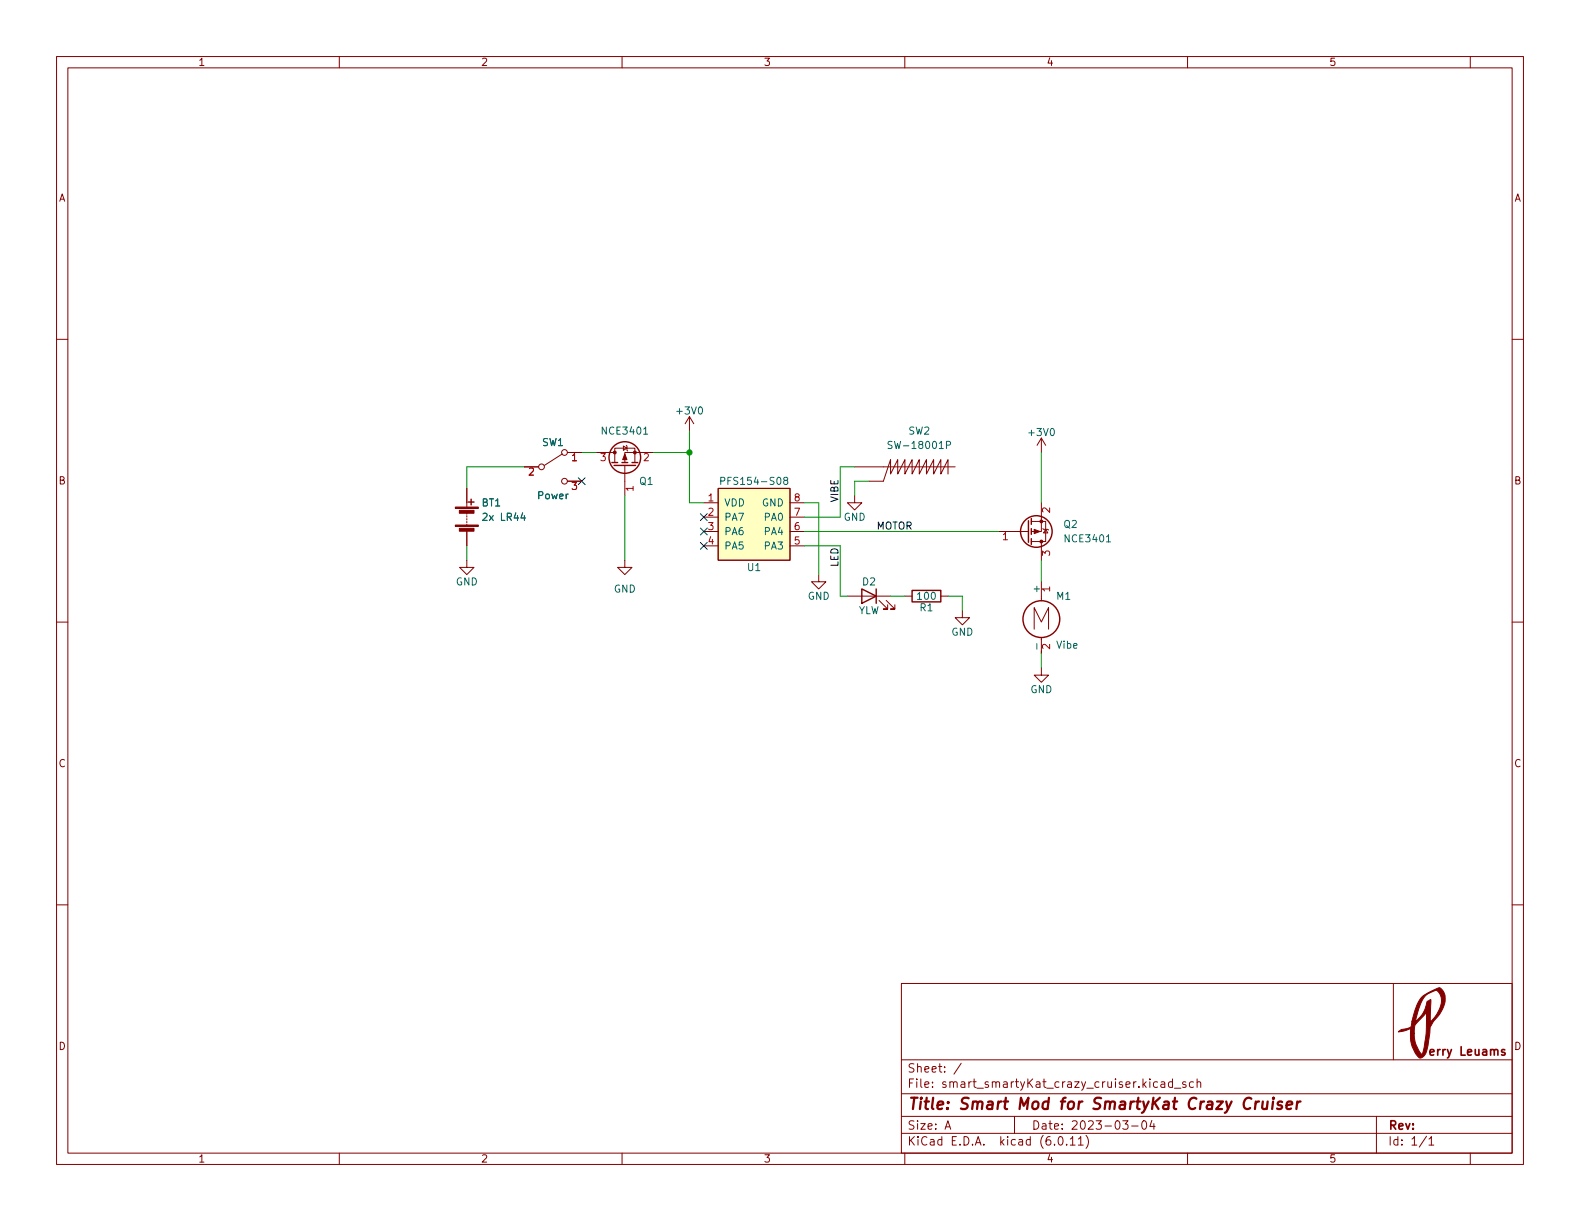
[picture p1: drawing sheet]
<svg xmlns="http://www.w3.org/2000/svg" width="279mm" height="216mm" viewBox="0 0 279 216" stroke-linecap="round" stroke-linejoin="round" font-family="sans-serif">
<g fill="none" stroke="#840000" stroke-width=".18">
<path d="M10 10h259.4v195.9h-259.4zM12 12h255.4v191.9h-255.4zM60 10v2M110 10v2M160 10v2M210 10v2M260 10v2M10 60h2M267.4 60h2M110.2 78.9l.7 .3-.7 .4zM110.7 78.7l.2 .2v.7l.1 .2M121.9 73.7l-.7 1.2"/>
<path d="M121.9 73.7v2.5M121.9 73.7l.8 1.2M184.1 77.5v2.5M184.1 77.5l-.7 1.2M184.1 77.5l.8 1.2M82.5 99.1v1.2h1.3l-1.3 1.3-1.2-1.3h1.2M82.5 86.4v3.3M82.5 90.7v.2M82.5 91.2v.2M82.5 91.7v.2M82.5 92.2v.3M82.5 92.7v.3"/>
<path d="M82.5 94v2.5M92.7 82.6h2.5M99.4 80.3l-3.1 2M100.3 80h2.6M100.3 85.1h2.6M105.4 80h3.3M108.7 81.8v-2.6h3.6v2.6M110.5 99.1v1.2h1.3l-1.3 1.3-1.3-1.3h1.3M110.5 82.3v5.3M115.6 80h-5.1v1.8M124.5 94h2.5M124.5 88.9h2.5"/>
<path d="M124.5 91.4h2.5M124.5 96.5h2.5M127 86.4h12.7v12.7h-12.7zM139.7 94h2.5M139.7 88.9h2.5M139.7 91.4h2.5M139.7 96.5h2.5M151.1 87.6v1.3h1.3l-1.3 1.3-1.2-1.3h1.2M151.1 82.6h17.8M167.6 83.8v-2.5l-1.2 2.5v-2.5l-1.3 2.5v-2.5l-1.3 2.5v-2.5l-1.2 2.5v-2.5l-1.3 2.5v-2.5l-1.3 2.5v-2.5l-1.3 2.5v-2.5l-1.2 2.5v-2.5l-1.3 3.8h-2.5M176.5 94h5.4M182.4 92.2h2.5v3.6h-2.5"/>
<path d="M184.1 88.9v5.1h-1.7M184.1 95.8v3.3M184.4 93.5l.1 .1h.8l.1 .1M184.9 93.6l.4 .6h-.8zM10 110h2M144.8 101.6v1.3h1.2l-1.2 1.2-1.3-1.2h1.3M149.9 105.4h7.6M155.4 106.2l1.6 1.5h-.8h.8v-.8M156.7 106.2l1.5 1.5h-.7h.7v-.8M160 105.4h1.3M166.4 105.4h1.2M170.2 108v1.2h-1.3l1.3 1.3 1.2-1.3h-1.2"/>
<path d="M182.9 111.3v-3.9l1.2 2.6 1.3-2.6v3.9M184.1 118.1v1.3h1.3l-1.3 1.3-1.2-1.3h1.2M184.1 102.9v3.3M184.1 112.7v2.9M267.4 110h2M10 160h2M267.4 160h2M159.4 173.9h108v30h-108zM246.4 173.9v13.5M159.4 197.4h108M159.4 193.4h108M159.4 187.4h108"/>
<path d="M164.9 192.1v.2M164.9 191.4v.1M167 189.4v.2M167 188.7v.1M170 188l-1.3 1.9M179.4 197.4v3M200.1 199.1h1.2M202.1 198.2h.2a.81 .81 0 0 1 .5 .6 .81 .81 0 0 1-.3 .8l-.1 .1a.81 .81 0 0 1-.6-.6 .81 .81 0 0 1 .3-.9zM203.7 198.1l-.4 1.1h1M204 198.7v1M207.3 191.4l-.4-.1-.3 .3v.4l.2 .2h.5M207.3 190.8v1.5"/>
<path d="M207.7 192.4h1.1M209.7 191.4l-.4-.1-.2 .2 .1 .2 .5 .2v.3h-.6M211 191.4l-.4-.1-.3 .3v.4l.2 .2h.5M211.7 191.4l.2-.1 .4 .1v.9M211.7 190.8v1.5M243.4 197.4v6.5M60 203.9v2M110 203.9v2M159.4 200.4h108M160 203.9v2M192 200.8a1.72 1.72 0 0 1 0 2.2M210 203.9v2"/>
<path d="M252.7 201.4l.4-.4v1.5M252.7 202.5h.8M260 203.9v2"/>
<circle cx="95.8" cy="82.6" r=".51"/>
<circle cx="99.8" cy="80" r=".51"/>
<circle cx="99.8" cy="85.1" r=".51"/>
</g>
<path d="M194.7 194.2a.85 .85 0 0 0-1 .1 .45 .45 0 0 0 .2 .8l.3 .1a.49 .49 0 0 1 .4 .5 .49 .49 0 0 1-.5 .4l-.7-.1M211.6 194.3a.88 .88 0 0 0-1 0 .88 .88 0 0 0-.4 .9 .69 .69 0 0 0 .3 .8 .69 .69 0 0 0 .9-.1M221.3 194.3a.88 .88 0 0 0-1 0 .88 .88 0 0 0-.4 .9 .69 .69 0 0 0 .3 .8 .69 .69 0 0 0 .9-.1" fill="none" stroke="#840000" stroke-width=".4"/>
<g fill="#840000" stroke="#840000" stroke-width=".18">
<path d="M251.4 176.3l1.2-.8 2-.8a2.58 2.58 0 0 1 .6 3.5l-.7 1.2-.9 1a2.85 2.85 0 0 0-.8 2.5l-.3 2.1a2.54 2.54 0 0 1-1.3 2.1l-.3-.1-.5-.6-.7-1.3-.3-1.2v-1.2h.7l.1 1.2 .2 .8 .5 1.1 .6 .7 .3-1.2 .4-2.5 .1-3.8-1.4 1.5a2.09 2.09 0 0 0-.8 2.2h-.7l.1-.8-1.3 .4-.9 .2a3.3 3.3 0 0 1 1.8-.7 1.04 1.04 0 0 0 .6-1.2h.6l.3-.2a5.6 5.6 0 0 0 1.8-3.3l.6-.3-.1 3.9 1.1-1.2a3.6 3.6 0 0 0 .6-3.8 .68 .68 0 0 0-.9-.5l-1.3 .6-.7 .7-.8 1.9-.6 2.2h-.6l.9-2.9z"/>
<path d="M182.9 93.6l1 .4-1 .4z"/>
<path d="M80.5 92.8h4.1v.3h-4.1z"/>
<path d="M80.5 89.7h4.1v.2h-4.1z"/>
<path d="M81.2 93.4h2.6v.5h-2.6z"/>
<path d="M81.2 90.2h2.6v.6h-2.6z"/>
<path d="M110.5 80.3l.4 1h-.8z"/>
<circle cx="184.1" cy="92.2" r=".25"/>
<circle cx="184.1" cy="95.8" r=".25"/>
<circle cx="112.3" cy="80" r=".25"/>
<circle cx="108.7" cy="80" r=".25"/>
</g>
<g fill="none" stroke="#840000" stroke-width=".25">
<path d="M82.8 88.8h1M83.3 88.3v1M108.2 81.8h1M108.6 82.3h3.8M110 81.8h1M111.8 81.8h1M181.9 92.1v3.8M182.4 91.7v1M182.4 93.5v1M182.4 95.3v1M152.4 104.1l2.5 1.3-2.5 1.3zM154.9 104.1v2.6"/>
<path d="M161.3 104.4h5.1v2h-5.1z"/>
<circle cx="110.5" cy="80.9" r="2.79"/>
<circle cx="183.3" cy="94" r="2.79"/>
<circle cx="184.1" cy="109.5" r="3.3"/>
</g>
<path d="M93.6 82.9l.5-.2 .2 .4-.7 .9h.7M101.2 85.3h.8l-.5 .5 .4 .1v.5l-.2 .2-.5-.2M101.2 80.6l.4-.4v1.3M106.3 80.2h.7l-.4 .5 .4 .1v.6l-.2 .1-.5-.1M112 86.4h-1.3l.3 .3M113.9 80.3l.5-.1 .3 .4-.8 .9h.8M177.4 94.5l.4-.3v1.2M184.3 98.2v-.8l.5 .5 .1-.4h.6l.1 .2-.1 .5M185.6 89.8v.8l-.9-.8-.4 .2 .2 .5M185.6 104.1h-1.3l.4 .4M185.6 113.9v.8l-.9-.8-.4 .3 .2 .5" fill="none" stroke="#a90000" stroke-width=".18"/>
<path d="M113.8 75.9l.4-.4v1.3M113.8 76.8h.7M123.6 72.1l.2-.2a.68 .68 0 0 1 .4 .7 .68 .68 0 0 1-.4 .6l-.2-.1-.1-.4zM166.1 79.3h.7M167.4 78.7l.6-.1 .1-.1-.1-.3-.6-.2v1.3M185.8 75.9l.2-.1a.68 .68 0 0 1 .5 .6 .68 .68 0 0 1-.5 .6l-.2-.1-.1-.4zM137.5 84.5l.2-.1a.68 .68 0 0 1 .4 .6 .68 .68 0 0 1-.4 .7l-.2-.2-.1-.3zM138.8 84.9l-.2-.2v-.2l.2-.1 .4 .1 .1 .1-.1 .2-.5 .2-.1 .2v.2l.2 .3h.3l.2-.3-.1-.3-.1-.2M195.7 94.9l.3-.3v1.2M195.7 95.8h.7M183.4 113.8v1" fill="none" stroke="#006464" stroke-width=".18"/>
<path d="M127 86.4h12.7v12.7h-12.7z" fill="#ffffc2" stroke="#ffffc2" stroke-width=".18"/>
<g fill="none" stroke="#009600" stroke-width=".18">
<path d="M121.9 76.2v12.7h2.6M82.5 96.5v2.6M92.7 82.6h-10.2v3.8M102.9 80h2.5M110.5 87.6v11.5M115.6 80h6.3M142.2 96.5h6.4v8.9h1.3M142.2 88.9h2.6v12.7M142.2 94h34.3M151.1 82.6h-2.5v8.8h-6.4M153.7 85.1h-2.6v2.5M184.1 80v8.9"/>
<path d="M184.1 99.1v3.8M157.5 105.4h2.5M167.6 105.4h2.6v2.6M184.1 115.6v2.5"/>
</g>
<path d="M102.3 84.5l1.2 1.2M103.5 84.5l-1.2 1.2M123.9 93.4l1.2 1.2M123.9 95.9l1.2 1.2M123.9 90.8l1.2 1.2M125.1 93.4l-1.2 1.2M125.1 95.9l-1.2 1.2M125.1 90.8l-1.2 1.2" fill="none" stroke="#000084" stroke-width=".18"/>
<circle cx="121.9" cy="80" r=".46" fill="#009600" stroke="#009600" stroke-width=".18"/>
<g font-size="2.8" fill="#840000">
<text x="160.4" y="196.8">Title:</text>
<text x="169.7" y="196.8">Smart</text>
<text x="180.3" y="196.8">Mod for</text>
<text x="194.3" y="196.8">SmartyKat</text>
<text x="211.4" y="196.8">Crazy</text>
<text x="221.6" y="196.8">Cruiser</text>
</g>
<g font-size="2.1" fill="#840000">
<text x="160.4" y="190.1">Sheet:</text>
<text x="252.4" y="187.1">erry</text>
<text x="258.1" y="187.1">Leuams</text>
<text x="160.4" y="192.8">File:</text>
<text x="166.8" y="192.8">smart_smartyKat_crazy_cruiser.kicad_sch</text>
<text x="160.4" y="203">KiCad</text>
<text x="160.4" y="200.2">Size:</text>
<text x="167.1" y="200.2">A</text>
<text x="168.1" y="203">E.D.A.</text>
<text x="177" y="203">kicad</text>
<text x="182.4" y="200.2">Date:</text>
<text x="184.2" y="203">(6.0.11)</text>
<text x="189.4" y="200.2">2023-03-04</text>
<text x="245.4" y="200.2">Rev:</text>
<text x="245.4" y="203">Id:</text>
<text x="249.5" y="203">1/1</text>
</g>
<g font-size="1.8" fill="#840000">
<text x="35" y="12">1</text>
<text x="85" y="12">2</text>
<text x="135" y="12">3</text>
<text x="185" y="12">4</text>
<text x="235" y="12">5</text>
<text x="10.4" y="36">A</text>
<text x="267.8" y="36">A</text>
<text x="10.3" y="86">B</text>
<text x="267.7" y="86">B</text>
<text x="10.3" y="136">C</text>
<text x="267.7" y="136">C</text>
<text x="10.3" y="186">D</text>
<text x="267.7" y="186">D</text>
<text x="35" y="205.9">1</text>
<text x="85" y="205.9">2</text>
<text x="135" y="205.9">3</text>
<text x="185" y="205.9">4</text>
<text x="235" y="205.9">5</text>
</g>
<g font-size="1.8" fill="#006464">
<text x="106.1" y="77.2">NCE3401</text>
<text x="119.3" y="73.7">+3V0</text>
<text x="160.5" y="77.2">SW2</text>
<text x="181.5" y="77.5">+3V0</text>
<text x="95.8" y="79.3">SW1</text>
<text x="156.7" y="79.8">SW-18001P</text>
<text x="85.1" y="89.9">BT1</text>
<text x="94.9" y="88.7">Power</text>
<text x="113" y="86.1">Q1</text>
<text x="127.1" y="86.1">PFS154-S08</text>
<text x="128" y="89.9">VDD</text>
<text x="134.7" y="89.9">GND</text>
<text x="85.1" y="92.5">2x</text>
<text x="88.5" y="92.5">LR44</text>
<text x="128" y="92.5">PA7</text>
<text x="128" y="95">PA6</text>
<text x="135" y="95">PA4</text>
<text x="135" y="92.5">PA0</text>
<text x="149.1" y="92.5">GND</text>
<text x="188" y="93.7">Q2</text>
<text x="128" y="97.5">PA5</text>
<text x="132" y="101.4">U1</text>
<text x="135" y="97.5">PA3</text>
<text x="188" y="96.3">NCE3401</text>
<text x="80.5" y="103.9">GND</text>
<text x="108.5" y="105.2">GND</text>
<text x="142.8" y="106.4">GND</text>
<text x="152.4" y="103.9">D2</text>
<text x="161.9" y="106.4">100</text>
<text x="183.9" y="105" transform="rotate(-90 183.9 105)">+</text>
<text x="186.7" y="106.4">M1</text>
<text x="151.8" y="109">YLW</text>
<text x="162.5" y="108.5">R1</text>
<text x="168.2" y="112.8">GND</text>
<text x="186.7" y="115.1">Vibe</text>
<text x="182.1" y="122.9">GND</text>
</g>
<g font-size="1.8" fill="#a90000">
<text x="100.9" y="82.3">1</text>
<text x="112.8" y="87" transform="rotate(-90 112.8 87)">1</text>
<text x="125" y="88.6">1</text>
<text x="140.3" y="88.6">8</text>
<text x="125" y="91.2">2</text>
<text x="125" y="93.7">3</text>
<text x="140.3" y="93.7">6</text>
<text x="140.3" y="91.2">7</text>
<text x="125" y="96.3">4</text>
<text x="140.3" y="96.3">5</text>
<text x="177.1" y="96.3">1</text>
<text x="186.4" y="104.8" transform="rotate(-90 186.4 104.8)">1</text>
</g>
<g font-size="1.8" fill="#0f0f0f">
<text x="148.2" y="88.9" transform="rotate(-90 148.2 88.9)">VIBE</text>
<text x="154.9" y="93.6">MOTOR</text>
<text x="148.2" y="100.3" transform="rotate(-90 148.2 100.3)">LED</text>
</g>
</svg>
